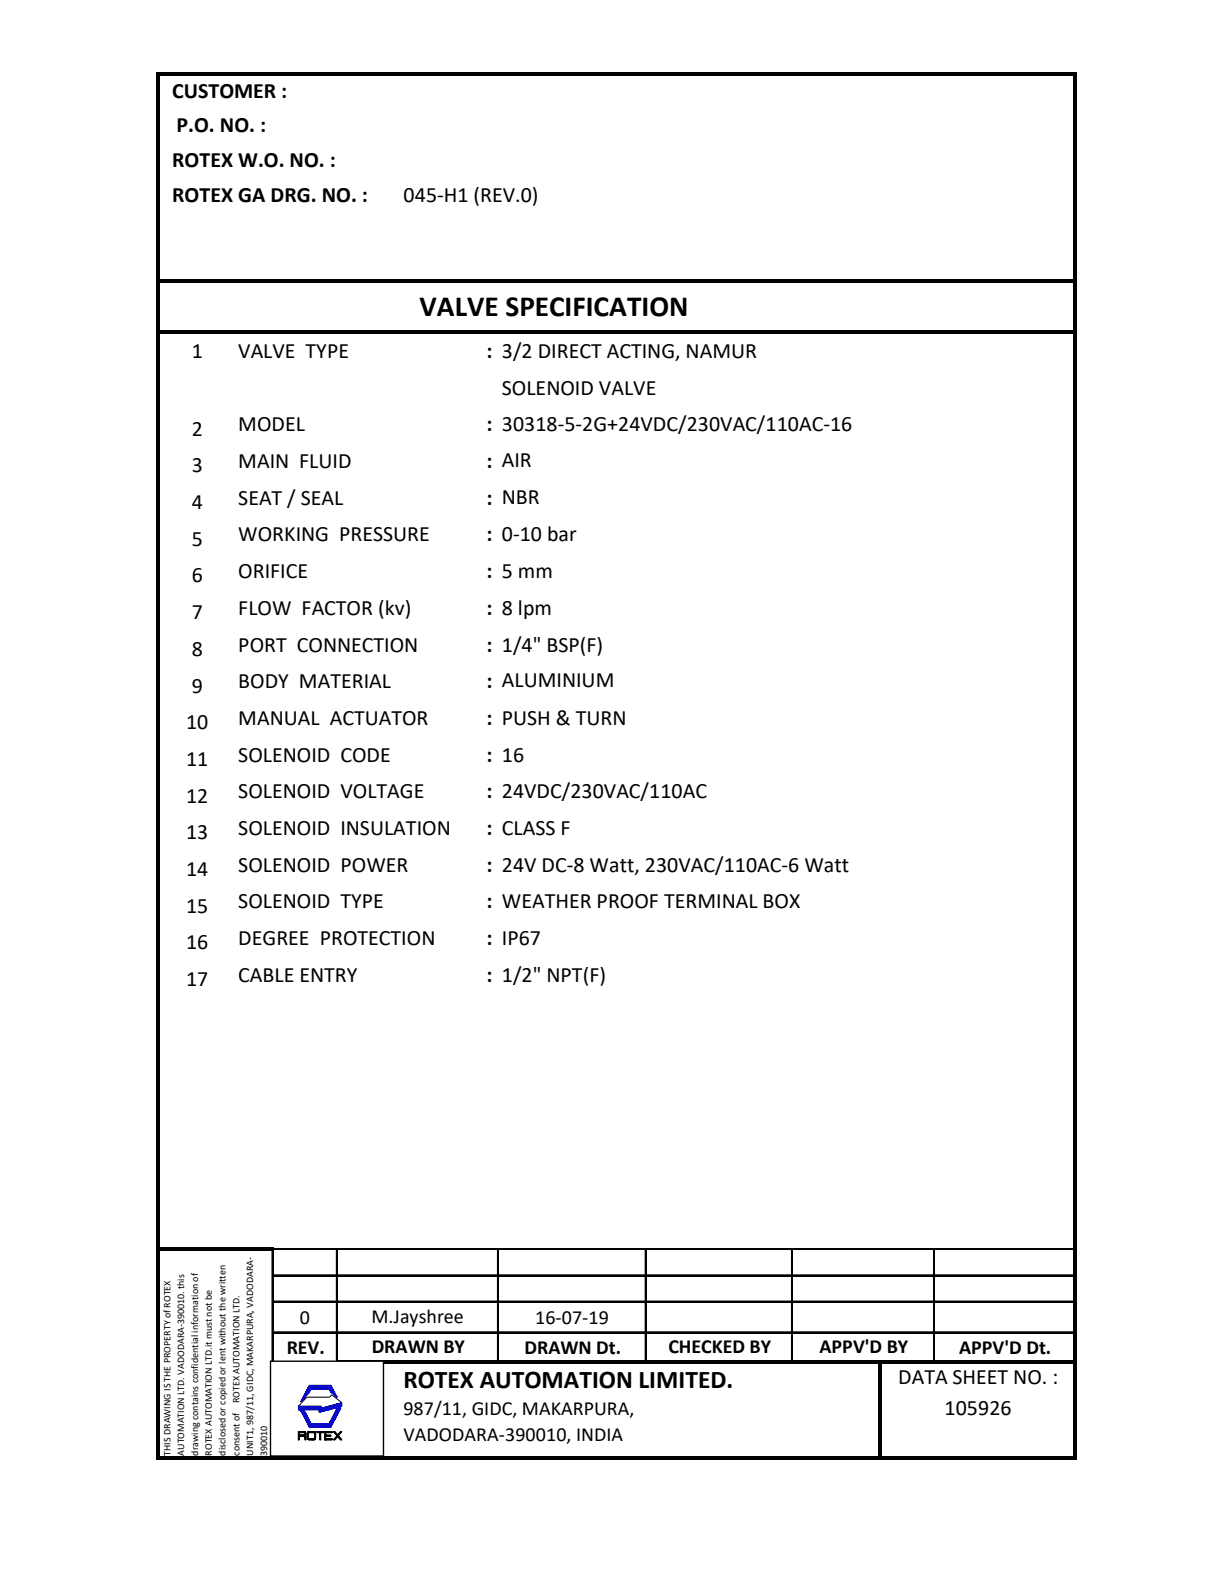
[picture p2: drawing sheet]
<svg xmlns="http://www.w3.org/2000/svg" width="235mm" height="304mm" viewBox="0 0 235 304" stroke-linecap="round" stroke-linejoin="round" font-family="sans-serif">
<g fill="#000">
<path d="M30.9 13.9h177v.7h-177z" fill-rule="evenodd"/>
<path d="M30.9 54h177v.6h-177z" fill-rule="evenodd"/>
<path d="M30.9 63.8h177v.7h-177z" fill-rule="evenodd"/>
<path d="M30.9 241h21.9v.7h-21.9z" fill-rule="evenodd"/>
<path d="M65.4 262.9h142.5v.6h-142.5z" fill-rule="evenodd"/>
<path d="M30.3 13.9h.6v268.1h-.6z" fill-rule="evenodd"/>
<path d="M30.9 281.3h177v.7h-177z" fill-rule="evenodd"/>
<path d="M64.8 262.9h.6v19.1h-.6z" fill-rule="evenodd"/>
<path d="M169.6 263.5h.7v18.5h-.7z" fill-rule="evenodd"/>
<path d="M207.2 14.6h.7v267.4h-.7z" fill-rule="evenodd"/>
</g>
<path d="M52.5 241.7v21.7M52.9 241.2h154.3M52.9 246.3h154.3M52.9 251.3h154.3M52.9 257.3h154.3M65 241.5v21.4M96.1 241.5v21.4M124.6 241.5v21.4M152.9 241.5v21.4M180.3 241.5v21.4M52.9 263.1h11.8" fill="none" stroke="#000" stroke-width=".19"/>
<path d="M52.7 241.7v21.7M52.8 241.4h154.4M52.8 246.4h154.4M52.8 251.5h154.4M52.8 257.4h154.4M65.1 241.5v21.4M96.2 241.5v21.4M124.7 241.5v21.4M153 241.5v21.4M180.4 241.5v21.4M52.8 263.2h12" fill="none" stroke="#000" stroke-width=".32"/>
<path d="M52.4 263.1h21.5v18.1h-21.5z" fill-rule="evenodd" fill="#fff"/>
<path d="M52.4 263.1h21.5v18h-21.5z" fill-rule="evenodd" fill="#fff" stroke="#fff" stroke-width=".19"/>
<path d="M58.1 272.6h.7l1.3 2.4h3.5l1.4-2.8 .8-.2-1.9 3.7h-4.2zM59.7 267.6h4.2l1.2 2.3-1.2-.9-.3-.7h-3.5l-.4 .8-1.6 1.7zM61.6 272.2l.5-.5h-4.5v.7h4M66 271.7v-.7l-4.4 1.2M66 271.7l-4.4 1.2v-.7" fill="none" stroke="#00f" stroke-width=".19"/>
<path d="M66 271l-1.9-1.6-.5 .5h-4.3l-1.7 1.8" fill="none" stroke="#000" stroke-width=".19"/>
<path d="M61.6 272.1l4.4-.4-4.4 1.1z" fill="#00f"/>
<path d="M61.6 272.2l4.4-.5-4.4 1.2z" fill="none" stroke="#00f" stroke-width=".19"/>
<path d="M61.6 272.1l4.4-1.1v.7z" fill="#00f"/>
<path d="M61.6 272.2l4.4-1.2v.7z" fill="none" stroke="#00f" stroke-width=".19"/>
<path d="M63.5 268.3l1.6 1.6-1.2-1z" fill="#00f"/>
<path d="M63.6 268.3l1.5 1.6-1.2-.9z" fill="none" stroke="#00f" stroke-width=".19"/>
<path d="M60.1 268.3l-.4 .7-1.6 1.8z" fill="#00f"/>
<path d="M60.1 268.3l-.4 .8-1.6 1.7z" fill="none" stroke="#00f" stroke-width=".19"/>
<path d="M60.1 268.3l3.8-.7-.4 .7z" fill="#00f"/>
<path d="M60.1 268.3l3.8-.7-.3 .7z" fill="none" stroke="#00f" stroke-width=".19"/>
<path d="M63.9 267.6l1.2 2.3-1.6-1.6z" fill="#00f"/>
<path d="M63.9 267.6l1.2 2.3-1.5-1.6z" fill="none" stroke="#00f" stroke-width=".19"/>
<path d="M59.7 267.6h4.2l-3.8 .7z" fill="#00f"/>
<path d="M59.7 267.6h4.2l-3.8 .7z" fill="none" stroke="#00f" stroke-width=".19"/>
<path d="M59.7 267.6l.4 .7-2 2.5z" fill="#00f"/>
<path d="M59.7 267.6l.4 .7-2 2.5z" fill="none" stroke="#00f" stroke-width=".19"/>
<path d="M59.7 275.7l3.8-.7 .4 .7z" fill="#00f"/>
<path d="M59.7 275.7l3.9-.7 .3 .7z" fill="none" stroke="#00f" stroke-width=".19"/>
<path d="M60.1 275h3.4l-3.8 .7z" fill="#00f"/>
<path d="M60.1 275h3.5l-3.9 .7z" fill="none" stroke="#00f" stroke-width=".19"/>
<path d="M58.1 272.6l2 2.4-.4 .7z" fill="#00f"/>
<path d="M58.1 272.6l2 2.4-.4 .7z" fill="none" stroke="#00f" stroke-width=".19"/>
<path d="M58.1 272.6h.7l1.3 2.4z" fill="#00f"/>
<path d="M58.1 272.6h.7l1.3 2.4z" fill="none" stroke="#00f" stroke-width=".19"/>
<path d="M65 272.2l-1.1 3.5-.4-.7z" fill="#00f"/>
<path d="M57.6 272.4l4-.2v.2zM65 272.2l-1.1 3.5-.3-.7z" fill="none" stroke="#00f" stroke-width=".19"/>
<path d="M57.6 272.2h4" fill="none" stroke="#00f" stroke-width=".2"/>
<path d="M65 272.2l.8-.2-1.9 3.7z" fill="#00f"/>
<path d="M65 272.2l.8-.2-1.9 3.7z" fill="none" stroke="#00f" stroke-width=".19"/>
<path d="M57.6 271.6h4.5l-.5 .5z" fill="#00f"/>
<path d="M57.6 271.7h4.5l-.5 .5z" fill="none" stroke="#00f" stroke-width=".19"/>
<path d="M57.6 271.6l4 .5-4 .2z" fill="#00f"/>
<path d="M57.6 271.7l4 .5-4 .2z" fill="none" stroke="#00f" stroke-width=".19"/>
<g fill="none" stroke="#000" stroke-width=".19">
<path d="M57.6 276.6l1.4 .1zM57.6 276.6l1.4 .1-1.2 .1zM57.6 276.6l.2 .2-.2 1.4zM57.6 276.6h1.2a.54 .54 0 0 1 .2 .8l.1 .8h-.2l-.1-.7h-1v.7h-.2zM57.8 277.5v.7h-.2zM57.8 277.5h1.3zM57.8 277.5l1.3-.2zM57.8 277.3h1.3l-1.3 .2zM57.8 277.3l-.2 .9zM57.8 277.3h1.3zM57.8 276.8l-.2 1.4zM57.8 276.8l1.2-.1z"/>
<path d="M57.8 276.8h1l.1 .4-1.1 .1zM58.8 277.5l.3 .1zM58.8 277.3h.3zM58.8 276.8l.3 .1zM58.8 276.8l.2-.1 .1 .2zM58.9 277.5l.2 .1zM58.9 277.2h.2v.1zM58.9 276.8l.2 .1zM58.9 277.6l.2 .6h-.2zM58.9 277.6h.2v.6zM58.9 277.2h.2zM58.9 276.9l.2 .3h-.2z"/>
<path d="M58.9 276.9h.2v.3zM59.3 277.9h.2l-.1 .2zM59.3 276.9h.2l-.2 1zM59.3 276.9l.3-.1zM59.4 278.1l1.3 .1zM59.4 278.1h1.5zM59.4 278.1l1.3-.1 .2 .1zM59.4 278.1l1.3-.1zM59.4 276.7l.2 .1-.3 .1zM59.4 276.7h1.5l-1.3 .1zM59.4 276.7h1.5zM59.4 276.7h1.5v1.4h-1.5z"/>
<path d="M59.5 277.9l-.1 .2zM59.5 276.9v1h-.2zM59.6 277.9l-.2 .2zM59.6 276.8h1.2v1.1h-1.2zM59.6 276.8l1.3-.1zM59.6 276.6l1.3 .1zM60.7 278l.2 .1zM60.7 276.8l.3 .1zM60.7 276.8l.2-.1 .1 .2zM60.8 276.8l.2 .1zM60.8 277.9l.1 .2zM60.8 277.9h.2l-.1 .2z"/>
<path d="M60.8 276.9h.2l-.2 1zM61 276.9v1h-.2zM61.2 276.6l.7 .2zM61.2 276.6l.6 .2h-.6zM61.2 276.6h1.3l-.6 .2zM61.2 276.6h1.3v.2h-.6v1.4h-.1v-1.4h-.6zM61.8 276.8l.1 1.4h-.1zM61.8 276.8h.1v1.4zM61.9 276.8l.6-.2v.2zM62.7 278.2l1.5-.2v.2zM62.7 276.6h1.5v.2zM62.7 276.6l1.5 .2h-1.3z"/>
<path d="M62.7 276.6l.2 .2-.2 1.4zM62.7 276.6h1.5v.2h-1.3v.5h1v.2h-1v.5h1.3v.2h-1.5zM62.9 278h1.3l-1.5 .2zM62.9 277.5v.5l-.2 .2zM62.9 277.3l1 .2h-1zM62.9 277.3l-.2 .9zM62.9 277.3h1v.2zM62.9 276.8l-.2 1.4zM64.4 278.2l.8-.7-.5 .7zM64.4 276.6h.3l.5 .6zM64.4 276.6l.8 .6-.1 .2zM64.4 276.6h.3l.5 .6 .6-.6h.2l-.7 .8 .7 .8h-.2l-.6-.7-.5 .7h-.3l.7-.8z"/>
<path d="M65.1 277.4h.2l-.1 .1zM65.1 277.4l.1 .1-.8 .7zM65.2 277.5l.8 .7h-.2zM65.2 277.2l.1 .2h-.2zM65.2 277.2l.8-.6-.7 .8zM65.3 277.4l.7 .8-.8-.7zM65.8 276.6h.2l-.8 .6z"/>
</g>
<g fill="#000">
<path d="M57.6 276.5l1.4 .1-1.2 .1zM57.6 276.5l.2 .2-.2 1.4zM57.8 277.4v.7h-.2zM57.8 277.2h1.2l-1.2 .2zM57.8 277.2l-.2 .9zM57.8 276.7l-.2 1.4zM58.8 277.4l.3 .1zM57.8 277.2h1.2zM58.8 276.7l.3 .1zM58.8 277.5h.3zM58.8 277.2h.2zM58.8 276.8h.3z"/>
<path d="M58.9 277.5l.2 .6h-.2zM58.9 277.1h.2zM58.9 276.8l.2 .3h-.2zM57.8 276.7l1.2-.1zM58.8 276.7l.2-.1 .1 .2zM57.6 276.5l1.4 .1zM57.8 277.4h1.2zM57.8 277.4l1.2-.2zM58.9 277.5h.2v.6zM58.8 277.2l.3-.1-.1 .1zM58.9 276.8h.2v.3zM59.3 277.8h.2l-.1 .2z"/>
<path d="M59.3 276.8h.2l-.2 1zM59.4 278l1.3 .1zM59.4 278l1.3-.1zM59.4 276.6l.2 .1-.3 .1zM59.5 277.8l-.1 .2zM59.5 276.8v1h-.2zM59.5 277.9l-.1 .1zM59.3 276.8h.2zM59.3 276.8l.3-.1zM59.4 276.6h1.5zM59.4 278l1.3-.1 .2 .1zM60.7 276.7l.2 .1z"/>
<path d="M60.7 277.9l.2 .1zM60.7 276.8h.2zM60.8 277.8l.1 .2zM60.8 276.8h.1l-.1 1zM59.4 278h1.5zM59.4 276.6h1.5l-1.3 .1zM59.6 276.7l1.3-.1zM60.7 276.7l.2-.1v.2zM59.6 276.5l1.3 .1zM60.8 277.8h.1v.2zM60.9 276.8v1h-.1zM61.2 276.5l.7 .2z"/>
<path d="M61.2 276.5l.5 .2h-.5zM61.7 276.7l.2 1.4h-.2zM61.7 276.7h.2v1.4zM61.2 276.5h1.3l-.6 .2zM61.9 276.7l.6-.2v.2zM62.7 276.5l1.4 .2h-1.2zM62.7 276.5l.2 .2-.2 1.4zM62.9 277.9h1.2l-1.4 .2zM62.9 277.4v.5l-.2 .2zM62.9 277.2l1 .2h-1zM62.9 277.2l-.2 .9zM62.9 276.7l-.2 1.4z"/>
<path d="M62.9 277.2h1v.2zM62.7 278.1l1.4-.2v.2zM62.7 276.5h1.4v.2zM64.4 276.5l.8 .7-.1 .1zM65.1 277.3h.2l-.1 .2zM65.1 277.3l.1 .2-.8 .6zM64.4 278.1l.8-.6-.6 .6zM65.2 277.5l.8 .6h-.2zM65.2 277.2l.1 .1h-.2zM64.4 276.5h.2l.6 .7zM65.3 277.3l.7 .8-.8-.6zM65.8 276.5h.2l-.8 .7z"/>
<path d="M65.2 277.2l.8-.7-.7 .8z"/>
</g>
<path d="M52.2 263h21.9v18.3h-21.9z" fill="none" stroke="#000" stroke-width=".26"/>
<text font-size="5.7" x="81" y="61">VALVE SPECIFICATION</text>
<text font-size="4.9" x="77.9" y="268.1">ROTEX AUTOMATION LIMITED.</text>
<g font-size="4.2">
<text x="33.3" y="18.9">CUSTOMER :</text>
<text x="34.1" y="25.6">P.O. NO. :</text>
<text x="33.3" y="32.3">ROTEX W.O. NO. :</text>
<text x="33.3" y="38.9">ROTEX GA DRG. NO. :</text>
<text x="78" y="38.9">045-H1 (REV.0)</text>
<text x="37" y="69.2">1</text>
<text x="46" y="69.2">VALVE TYPE</text>
<text x="93.9" y="69.2">: 3/2 DIRECT ACTING, NAMUR</text>
<text x="96.9" y="76.3">SOLENOID VALVE</text>
<text x="46" y="83.3">MODEL</text>
<text x="93.9" y="83.3">: 30318-5-2G+24VDC/230VAC/110AC-16</text>
<text x="37" y="84.2">2</text>
<text x="37" y="91.3">3</text>
<text x="46" y="90.4">MAIN FLUID</text>
<text x="93.9" y="90.4">: AIR</text>
<text x="37" y="98.3">4</text>
<text x="46" y="97.5">SEAT / SEAL</text>
<text x="93.9" y="97.5">: NBR</text>
<text x="37" y="105.4">5</text>
<text x="46" y="104.6">WORKING PRESSURE</text>
<text x="93.9" y="104.6">: 0-10 bar</text>
<text x="37" y="112.5">6</text>
<text x="46" y="111.7">ORIFICE</text>
<text x="93.9" y="111.7">: 5 mm</text>
<text x="37" y="119.6">7</text>
<text x="46" y="118.8">FLOW FACTOR (kv)</text>
<text x="93.9" y="118.8">: 8 lpm</text>
<text x="46" y="125.9">PORT CONNECTION</text>
<text x="93.9" y="125.9">: 1/4&quot; BSP(F)</text>
<text x="37" y="126.7">8</text>
<text x="37" y="133.8">9</text>
<text x="46" y="133">BODY MATERIAL</text>
<text x="93.9" y="133">: ALUMINIUM</text>
<text x="35.9" y="140.9">10</text>
<text x="46" y="140">MANUAL ACTUATOR</text>
<text x="93.9" y="140">: PUSH &amp; TURN</text>
<text x="35.9" y="148">11</text>
<text x="46" y="147.1">SOLENOID CODE</text>
<text x="93.9" y="147.1">: 16</text>
<text x="35.9" y="155">12</text>
<text x="46" y="154.2">SOLENOID VOLTAGE</text>
<text x="93.9" y="154.2">: 24VDC/230VAC/110AC</text>
<text x="46" y="161.3">SOLENOID INSULATION</text>
<text x="93.9" y="161.3">: CLASS F</text>
<text x="35.9" y="162.1">13</text>
<text x="35.9" y="169.2">14</text>
<text x="46" y="168.4">SOLENOID POWER</text>
<text x="93.9" y="168.4">: 24V DC-8 Watt, 230VAC/110AC-6 Watt</text>
<text x="35.9" y="176.3">15</text>
<text x="46" y="175.5">SOLENOID TYPE</text>
<text x="93.9" y="175.5">: WEATHER PROOF TERMINAL BOX</text>
<text x="35.9" y="183.4">16</text>
<text x="46" y="182.6">DEGREE PROTECTION</text>
<text x="93.9" y="182.6">: IP67</text>
<text x="35.9" y="190.5">17</text>
<text x="46" y="189.7">CABLE ENTRY</text>
<text x="93.9" y="189.7">: 1/2&quot; NPT(F)</text>
<text x="173.5" y="267.4">DATA SHEET NO. :</text>
<text x="182.4" y="273.4">105926</text>
</g>
<g font-size="3.9">
<text x="57.9" y="255.7">0</text>
<text x="71.8" y="255.6">M.Jayshree</text>
<text x="103.4" y="255.7">16-07-19</text>
<text x="55.4" y="261.6">REV.</text>
<text x="71.8" y="261.5">DRAWN BY</text>
<text x="101.3" y="261.6">DRAWN Dt.</text>
<text x="129.1" y="261.5">CHECKED BY</text>
<text x="158.3" y="261.5">APPV'D BY</text>
<text x="185.2" y="261.6">APPV'D Dt.</text>
<text x="77.9" y="273.4">987/11, GIDC, MAKARPURA,</text>
<text x="77.9" y="278.5">VADODARA-390010, INDIA</text>
</g>
<g font-size="1.9">
<text x="46.3" y="271.1" transform="rotate(-90 46.3 271.1)">ROTEX AUTOMATION LTD.</text>
<text x="32.9" y="281.2" transform="rotate(-90 32.9 281.2)">THIS DRAWING IS THE PROPERTY of ROTEX</text>
<text x="35.6" y="281.2" transform="rotate(-90 35.6 281.2)">AUTOMATION LTD. VADODARA-390010. this</text>
<text x="38.2" y="281.2" transform="rotate(-90 38.2 281.2)">drawing contains confidential information of</text>
<text x="40.9" y="281.2" transform="rotate(-90 40.9 281.2)">ROTEX AUTOMATION LTD.it must not be</text>
<text x="43.6" y="281.2" transform="rotate(-90 43.6 281.2)">disclosed or copied or lent without the written</text>
<text x="46.3" y="281.2" transform="rotate(-90 46.3 281.2)">consent of</text>
<text x="48.9" y="281.2" transform="rotate(-90 48.9 281.2)">UNIT1, 987/11, GIDC, MAKARPURA, VADODARA-</text>
<text x="51.6" y="281.2" transform="rotate(-90 51.6 281.2)">390010</text>
</g>
</svg>
